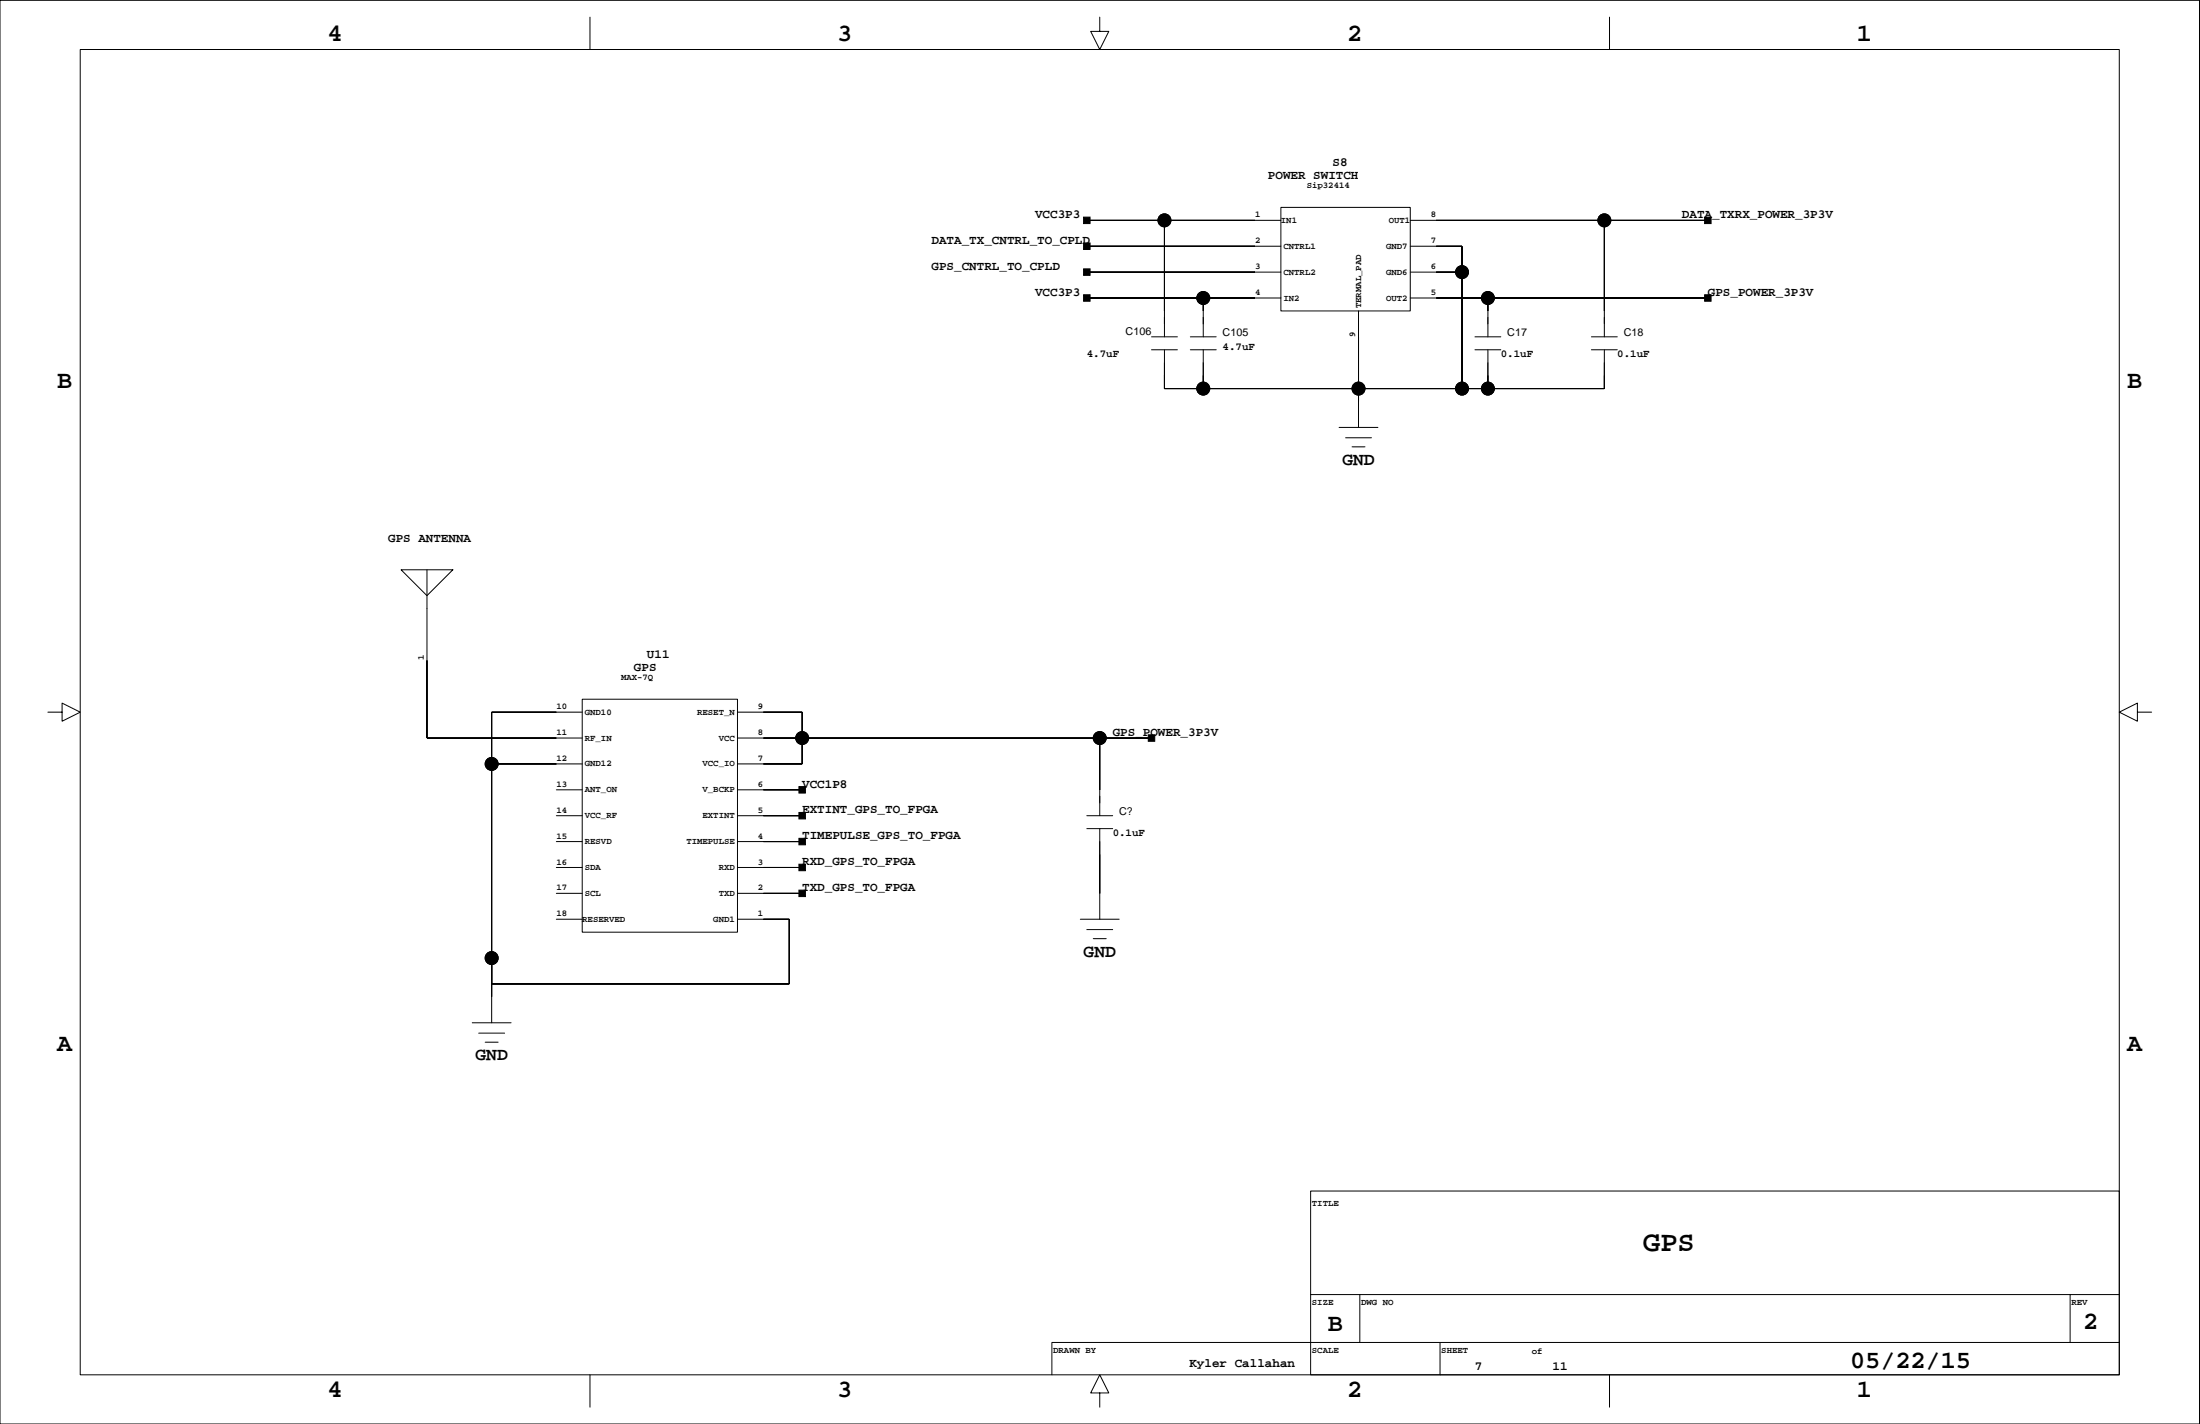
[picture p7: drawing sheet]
<svg xmlns="http://www.w3.org/2000/svg" width="432mm" height="279mm" viewBox="0 0 432 279" stroke-linecap="round" stroke-linejoin="round" font-family="sans-serif">
<g fill="none" stroke="#000" stroke-width=".2">
<path d="M0 .1h431.7v279.3h-431.7zM15.7 9.7h400.3v260.1h-400.3zM115.8 3.4v6.3M215.9 3.4v2.8h1.7l-1.7 3.5-1.8-3.5h1.8M315.9 3.4v6.3M213.3 43.2h38.1M213.3 48.3h38.1M213.3 53.4h38.1M213.3 58.5h38.1M228.5 43.2v22.9M236.2 58.5v7.6M251.4 40.7h25.4v20.3h-25.4z"/>
<path d="M276.8 43.2h58.4M276.8 48.3h10.2v27.9M276.8 53.4h10.2M276.8 58.5h58.4M292 58.5v7.6M314.9 43.2v22.9M226 66.1h5.1M226 68.6h5.1M228.5 68.6v7.6h86.4v-7.6M233.6 66.1h5.1M233.6 68.6h5.1M236.2 68.6v7.6"/>
<path d="M266.6 61v22.9M289.5 66.1h5.1M289.5 68.6h5.1M292 68.6v7.6M312.3 66.1h5.1M312.3 68.6h5.1M262.8 83.9h7.6M264.1 85.9h5.1M265.4 87.7h2.5M78.7 111.8h10.2l-5.1 5.1zM83.8 111.8v33h30.5M9.4 139.7h2.8v-1.7l3.5 1.7-3.5 1.8v-1.8"/>
<path d="M114.3 137.2h30.4v45.7h-30.4zM114.3 139.7h-17.8v61M144.7 139.7h12.7v10.2h-12.7M419.5 139.7v-1.7l-3.5 1.7 3.5 1.8v-1.8h2.8M96.5 149.9h17.8M109.2 155h5.1M144.7 144.8h81.3M144.7 155h12.7M215.9 144.8v15.2M109.2 160h5.1M109.2 165.1h5.1M109.2 170.2h5.1"/>
<path d="M109.2 175.3h5.1M144.7 160h12.7M144.7 165.1h12.7M144.7 170.2h12.7M144.7 175.3h12.7M213.3 160h5.1M213.3 162.6h5.1M215.9 162.6v17.8M109.2 180.4h5.1M144.7 180.4h10.2v12.7h-58.4M212 180.4h7.7M213.3 182.4h5.1"/>
<path d="M214.6 184.2h2.5M92.7 200.7h7.6M94 202.7h5M95.2 204.5h2.6M257.2 233.7h158.8v36.1h-158.8zM257.2 254h158.8M266.9 254v9.4M406.3 254v9.4M115.8 269.8v6.3M215.9 273.3h1.7l-1.7-3.5-1.8 3.5h1.8v2.8M282.6 263.4v6.4M315.9 269.8v6.3"/>
<path d="M416 263.4h-209.5v6.4"/>
<circle cx="228.5" cy="43.2" r="1.27"/>
<circle cx="236.2" cy="58.5" r="1.27"/>
<circle cx="287" cy="53.4" r="1.27"/>
<circle cx="292" cy="58.5" r="1.27"/>
<circle cx="314.9" cy="43.2" r="1.27"/>
<circle cx="236.2" cy="76.2" r="1.27"/>
<circle cx="266.6" cy="76.2" r="1.27"/>
<circle cx="287" cy="76.2" r="1.27"/>
<circle cx="292" cy="76.2" r="1.27"/>
<circle cx="96.5" cy="149.9" r="1.27"/>
<circle cx="157.4" cy="144.8" r="1.27"/>
<circle cx="215.9" cy="144.8" r="1.27"/>
<circle cx="96.5" cy="188" r="1.27"/>
</g>
<g fill="#000" stroke="#000" stroke-width=".2">
<path d="M212.7 57.8h1.2v1.3h-1.2z" fill-rule="evenodd"/>
<path d="M212.7 42.6h1.2v1.3h-1.2z" fill-rule="evenodd"/>
<path d="M212.7 47.7h1.2v1.2h-1.2z" fill-rule="evenodd"/>
<path d="M212.7 52.8h1.2v1.2h-1.2z" fill-rule="evenodd"/>
<path d="M213.3 43.2h15.2z" fill-rule="evenodd"/>
<path d="M228.5 43.2v17.8z" fill-rule="evenodd"/>
<path d="M236.2 58.5v2.5z" fill-rule="evenodd"/>
<path d="M213.3 58.5h22.9z" fill-rule="evenodd"/>
<path d="M236.2 58.5h10.1z" fill-rule="evenodd"/>
<path d="M228.5 43.2h17.8z" fill-rule="evenodd"/>
<path d="M213.3 48.3h33z" fill-rule="evenodd"/>
<path d="M213.3 53.4h33z" fill-rule="evenodd"/>
<path d="M281.9 53.4h5.1z" fill-rule="evenodd"/>
<path d="M281.9 48.3h5.1z" fill-rule="evenodd"/>
<path d="M287 48.3v5.1z" fill-rule="evenodd"/>
<path d="M287 53.4v22.8z" fill-rule="evenodd"/>
<path d="M281.9 58.5h10.1z" fill-rule="evenodd"/>
<path d="M292 58.5v2.5z" fill-rule="evenodd"/>
<path d="M314.9 43.2v17.8z" fill-rule="evenodd"/>
<path d="M281.9 43.2h33z" fill-rule="evenodd"/>
<path d="M334.6 42.6h1.2v1.3h-1.2z" fill-rule="evenodd"/>
<path d="M334.6 57.8h1.2v1.3h-1.2z" fill-rule="evenodd"/>
<path d="M314.9 43.2h20.3z" fill-rule="evenodd"/>
<path d="M292 58.5h43.2z" fill-rule="evenodd"/>
<path d="M228.5 73.7v2.5z" fill-rule="evenodd"/>
<path d="M236.2 73.7v2.5z" fill-rule="evenodd"/>
<path d="M228.5 76.2h7.7z" fill-rule="evenodd"/>
<path d="M266.6 76.2v2.6z" fill-rule="evenodd"/>
<path d="M236.2 76.2h30.4z" fill-rule="evenodd"/>
<path d="M266.6 66.1v10.1z" fill-rule="evenodd"/>
<path d="M266.6 76.2h20.4z" fill-rule="evenodd"/>
<path d="M292 73.7v2.5z" fill-rule="evenodd"/>
<path d="M287 76.2h5z" fill-rule="evenodd"/>
<path d="M292 76.2h22.9z" fill-rule="evenodd"/>
<path d="M314.9 73.7v2.5z" fill-rule="evenodd"/>
<path d="M83.8 129.6v15.2z" fill-rule="evenodd"/>
<path d="M96.5 139.7v10.2z" fill-rule="evenodd"/>
<path d="M96.5 139.7h12.7z" fill-rule="evenodd"/>
<path d="M149.8 139.7h7.6z" fill-rule="evenodd"/>
<path d="M157.4 139.7v5.1z" fill-rule="evenodd"/>
<path d="M96.5 149.9v38.1z" fill-rule="evenodd"/>
<path d="M96.5 149.9h12.7z" fill-rule="evenodd"/>
<path d="M83.8 144.8h25.4z" fill-rule="evenodd"/>
<path d="M156.8 154.3h1.3v1.3h-1.3z" fill-rule="evenodd"/>
<path d="M149.8 155h7.6z" fill-rule="evenodd"/>
<path d="M149.8 144.8h7.6z" fill-rule="evenodd"/>
<path d="M149.8 149.9h7.6z" fill-rule="evenodd"/>
<path d="M157.4 144.8v5.1z" fill-rule="evenodd"/>
<path d="M215.9 144.8v10.2z" fill-rule="evenodd"/>
<path d="M157.4 144.8h58.5z" fill-rule="evenodd"/>
<path d="M225.4 144.2h1.2v1.2h-1.2z" fill-rule="evenodd"/>
<path d="M215.9 144.8h10.1z" fill-rule="evenodd"/>
<path d="M156.8 174.6h1.3v1.3h-1.3z" fill-rule="evenodd"/>
<path d="M156.8 169.6h1.3v1.2h-1.3z" fill-rule="evenodd"/>
<path d="M156.8 164.5h1.3v1.3h-1.3z" fill-rule="evenodd"/>
<path d="M156.8 159.4h1.3v1.3h-1.3z" fill-rule="evenodd"/>
<path d="M149.8 175.3h7.6z" fill-rule="evenodd"/>
<path d="M149.8 170.2h7.6z" fill-rule="evenodd"/>
<path d="M149.8 165.1h7.6z" fill-rule="evenodd"/>
<path d="M149.8 160h7.6z" fill-rule="evenodd"/>
<path d="M215.9 167.7v7.6z" fill-rule="evenodd"/>
<path d="M96.5 188v5.1z" fill-rule="evenodd"/>
<path d="M96.5 188v7.6z" fill-rule="evenodd"/>
<path d="M149.8 180.4h5.1z" fill-rule="evenodd"/>
<path d="M154.9 180.4v12.7z" fill-rule="evenodd"/>
<path d="M96.5 193.1h58.4z" fill-rule="evenodd"/>
<circle cx="228.5" cy="43.2" r="1.27"/>
<circle cx="236.2" cy="58.5" r="1.27"/>
<circle cx="287" cy="53.4" r="1.27"/>
<circle cx="292" cy="58.5" r="1.27"/>
<circle cx="314.9" cy="43.2" r="1.27"/>
<circle cx="236.2" cy="76.2" r="1.27"/>
<circle cx="266.6" cy="76.2" r="1.27"/>
<circle cx="287" cy="76.2" r="1.27"/>
<circle cx="292" cy="76.2" r="1.27"/>
<circle cx="96.5" cy="149.9" r="1.27"/>
<circle cx="157.4" cy="144.8" r="1.27"/>
<circle cx="215.9" cy="144.8" r="1.27"/>
<circle cx="96.5" cy="188" r="1.27"/>
</g>
<text font-size="5.6" x="322.5" y="245.4">GPS</text>
<g font-size="4.9">
<text x="64.3" y="8.1">4</text>
<text x="164.3" y="8.1">3</text>
<text x="264.4" y="8.1">2</text>
<text x="364.4" y="8.1">1</text>
<text x="11.2" y="76.1">B</text>
<text x="417.5" y="76.1">B</text>
<text x="11.2" y="206.1">A</text>
<text x="417.5" y="206.1">A</text>
<text x="260.6" y="261.2">B</text>
<text x="408.8" y="260.7">2</text>
<text x="363.1" y="268.4">05/22/15</text>
<text x="64.3" y="274.2">4</text>
<text x="164.3" y="274.2">3</text>
<text x="264.4" y="274.2">2</text>
<text x="364.4" y="274.2">1</text>
</g>
<g font-size="3.5">
<text x="263.5" y="91.2">GND</text>
<text x="212.7" y="187.7">GND</text>
<text x="93.3" y="208">GND</text>
</g>
<g font-size="2.5">
<text x="248.9" y="35.2">POWER SWITCH</text>
<text x="261.6" y="32.6">S8</text>
<text x="182.8" y="47.9">DATA_TX_CNTRL_TO_CPLD</text>
<text x="203.2" y="42.8">VCC3P3</text>
<text x="330.1" y="42.8">DATA_TXRX_POWER_3P3V</text>
<text x="182.8" y="53">GPS_CNTRL_TO_CPLD</text>
<text x="203.2" y="58">VCC3P3</text>
<text x="335.2" y="58">GPS_POWER_3P3V</text>
<text x="76.2" y="106.3">GPS ANTENNA</text>
<text x="124.4" y="131.7">GPS</text>
<text x="127" y="129.1">U11</text>
<text x="218.4" y="144.4">GPS_POWER_3P3V</text>
<text x="157.4" y="154.5">VCC1P8</text>
<text x="157.4" y="159.6">EXTINT_GPS_TO_FPGA</text>
<text x="157.4" y="164.7">TIMEPULSE_GPS_TO_FPGA</text>
<text x="157.4" y="169.8">RXD_GPS_TO_FPGA</text>
<text x="157.4" y="174.8">TXD_GPS_TO_FPGA</text>
<text x="233.5" y="268.2">Kyler Callahan</text>
<text x="289.5" y="268.8">7</text>
<text x="304.7" y="268.8">11</text>
</g>
<g font-size="2.1">
<text x="220.9" y="65.7">C106</text>
<text x="240" y="66">C105</text>
<text x="295.8" y="66">C17</text>
<text x="318.7" y="66">C18</text>
<text x="213.3" y="70.1">4.7uF</text>
<text x="240" y="68.6">4.7uF</text>
<text x="294.6" y="70.1">0.1uF</text>
<text x="317.4" y="70.1">0.1uF</text>
<text x="219.7" y="159.9">C?</text>
<text x="218.4" y="164.1">0.1uF</text>
</g>
<g font-size="1.8">
<text x="256.5" y="36.9">Sip32414</text>
<text x="246.3" y="42.7">1</text>
<text x="246.3" y="47.7">2</text>
<text x="251.4" y="43.7">IN1</text>
<text x="272.6" y="43.7">OUT1</text>
<text x="280.8" y="42.7">8</text>
<text x="280.8" y="47.7">7</text>
<text x="246.3" y="52.8">3</text>
<text x="251.9" y="48.8">CNTRL1</text>
<text x="251.9" y="53.9">CNTRL2</text>
<text x="272.1" y="48.8">GND7</text>
<text x="272.1" y="53.9">GND6</text>
<text x="280.8" y="52.8">6</text>
<text x="246.3" y="57.9">4</text>
<text x="251.9" y="59">IN2</text>
<text x="272.1" y="59">OUT2</text>
<text x="280.8" y="57.9">5</text>
<text x="267.1" y="60.5" transform="rotate(-90 267.1 60.5)">TERMAL_PAD</text>
<text x="266" y="66.1" transform="rotate(-90 266 66.1)">9</text>
<text x="83.2" y="129.6" transform="rotate(-90 83.2 129.6)">1</text>
<text x="121.9" y="133.3">MAX-7Q</text>
<text x="109.2" y="139.2">10</text>
<text x="114.8" y="140.2">GND10</text>
<text x="136.8" y="140.2">RESET_N</text>
<text x="148.8" y="139.2">9</text>
<text x="109.2" y="149.3">12</text>
<text x="109.2" y="144.2">11</text>
<text x="114.8" y="145.3">RF_IN</text>
<text x="141.1" y="145.3">VCC</text>
<text x="148.8" y="149.3">7</text>
<text x="148.8" y="144.2">8</text>
<text x="109.2" y="154.4">13</text>
<text x="114.8" y="150.4">GND12</text>
<text x="114.8" y="155.5">ANT_ON</text>
<text x="137.9" y="150.4">VCC_IO</text>
<text x="137.9" y="155.5">V_BCKP</text>
<text x="148.8" y="154.4">6</text>
<text x="109.2" y="159.5">14</text>
<text x="114.8" y="160.5">VCC_RF</text>
<text x="137.9" y="160.5">EXTINT</text>
<text x="148.8" y="159.5">5</text>
<text x="109.2" y="164.6">15</text>
<text x="114.8" y="165.6">RESVD</text>
<text x="134.7" y="165.6">TIMEPULSE</text>
<text x="148.8" y="164.6">4</text>
<text x="109.2" y="169.6">16</text>
<text x="114.8" y="170.7">SDA</text>
<text x="141.1" y="170.7">RXD</text>
<text x="148.8" y="169.6">3</text>
<text x="109.2" y="179.8">18</text>
<text x="109.2" y="174.7">17</text>
<text x="114.8" y="175.8">SCL</text>
<text x="141.1" y="175.8">TXD</text>
<text x="148.8" y="179.8">1</text>
<text x="148.8" y="174.7">2</text>
<text x="114.3" y="180.9">RESERVED</text>
<text x="140" y="180.9">GND1</text>
<text x="257.5" y="236.7">TITLE</text>
<text x="257.5" y="256">SIZE</text>
<text x="267.1" y="256">DWG NO</text>
<text x="406.6" y="256">REV</text>
<text x="206.7" y="265.4">DRAWN BY</text>
<text x="257.5" y="265.4">SCALE</text>
<text x="282.9" y="265.4">SHEET</text>
<text x="300.7" y="265.6">of</text>
</g>
</svg>
